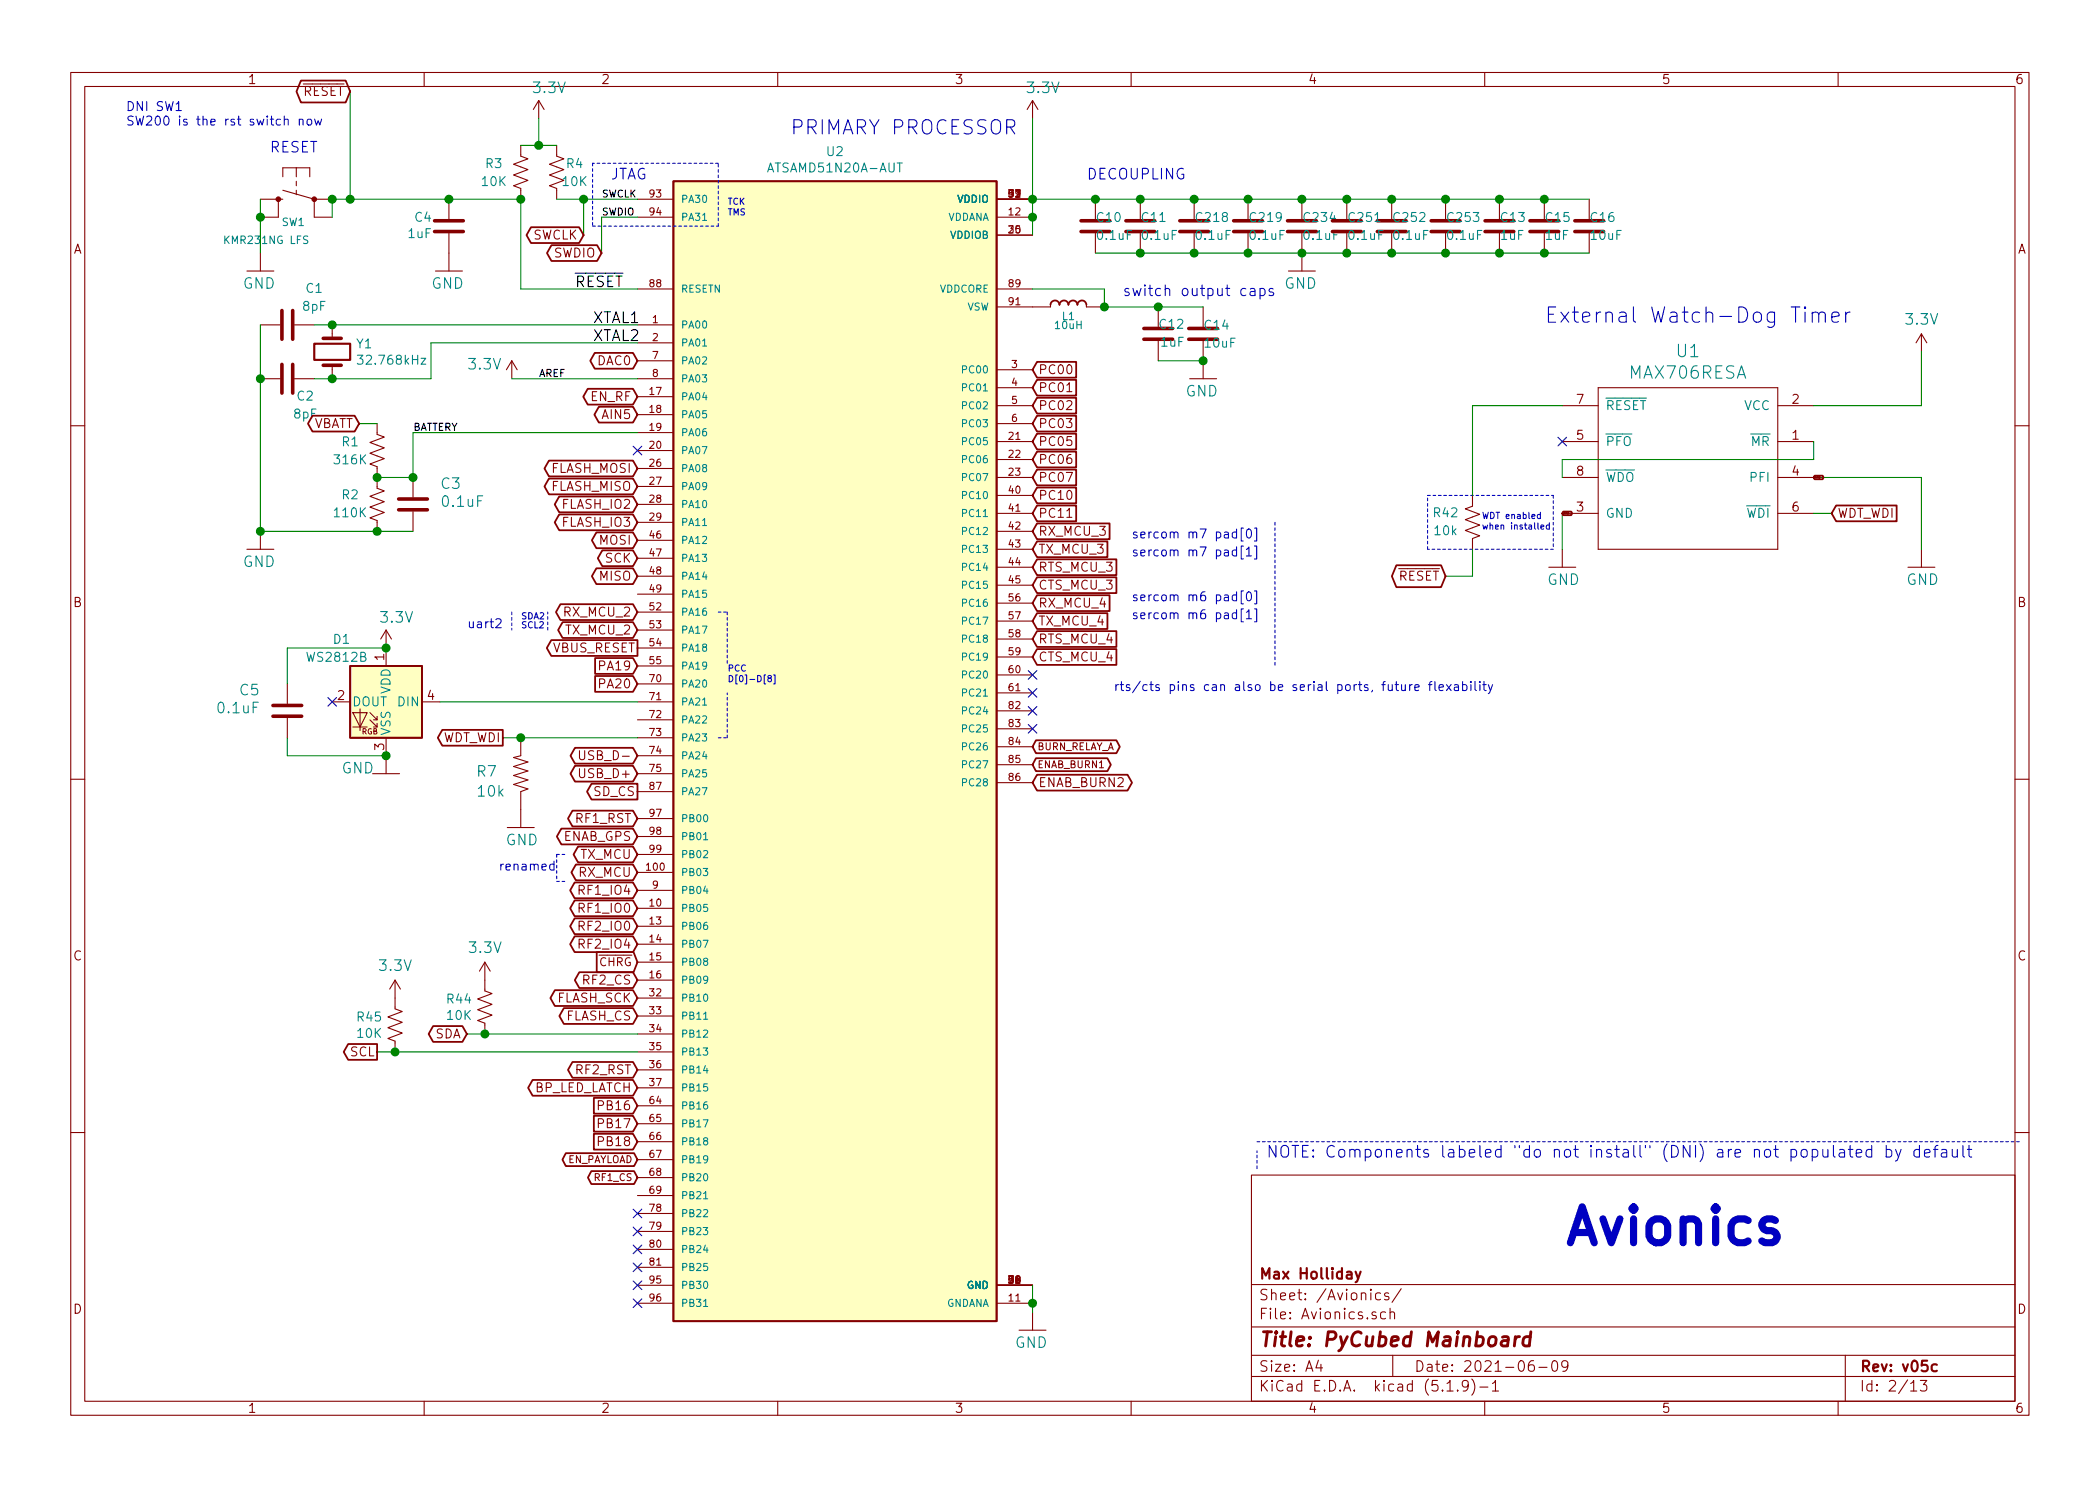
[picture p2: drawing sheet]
EESchema Schematic File Version 4
EELAYER 30 0
EELAYER END
$Descr A4 11693 8268
encoding utf-8
Sheet 2 13
Title "PyCubed Mainboard"
Date "2021-06-09"
Rev "v05c"
Comp "Max Holliday"
Comment1 ""
Comment2 ""
Comment3 ""
Comment4 ""
$EndDescr
$Comp
L mainboard:GND #GND?
U 1 1
P 8700 3150
AR Path="/21137572" Ref="#GND?"  Part="1" 
AR Path="/5CEC5A72/21137572" Ref="#GND06"  Part="1" 
F 0 "#GND06" H 8700 3150 50  0001 C CNN
F 1 "GND" H 8600 3050 59  0000 L BNN
F 2 "" H 8700 3150 50  0001 C CNN
F 3 "" H 8700 3150 50  0001 C CNN
	1    8700 3150
	-1   0    0    -1  
$EndComp
$Comp
L mainboard:GND #GND?
U 1 1
P 10700 3150
AR Path="/A606055F" Ref="#GND?"  Part="1" 
AR Path="/5CEC5A72/A606055F" Ref="#GND01"  Part="1" 
F 0 "#GND01" H 10700 3150 50  0001 C CNN
F 1 "GND" H 10600 3050 59  0000 L BNN
F 2 "" H 10700 3150 50  0001 C CNN
F 3 "" H 10700 3150 50  0001 C CNN
	1    10700 3150
	-1   0    0    -1  
$EndComp
$Comp
L mainboard:3.3V #SUPPLY?
U 1 1
P 10700 1950
AR Path="/26B7FE90" Ref="#SUPPLY?"  Part="1" 
AR Path="/5CEC5A72/26B7FE90" Ref="#SUPPLY01"  Part="1" 
F 0 "#SUPPLY01" H 10700 1950 50  0001 C CNN
F 1 "3.3V" H 10600 2100 59  0000 L BNN
F 2 "" H 10700 1950 50  0001 C CNN
F 3 "" H 10700 1950 50  0001 C CNN
	1    10700 1950
	-1   0    0    -1  
$EndComp
$Comp
L mainboard:R-US_R0603 R?
U 1 1
P 2900 4300
AR Path="/D5C8DAFA" Ref="R?"  Part="1" 
AR Path="/5CEC5A72/D5C8DAFA" Ref="R7"  Part="1" 
F 0 "R7" V 2941 4050 59  0000 L BNN
F 1 "10k" V 2830 4050 59  0000 L BNN
F 2 "Resistor_SMD:R_0603_1608Metric" H 2900 4300 50  0001 C CNN
F 3 "" H 2900 4300 50  0001 C CNN
F 4 "" H 2941 4150 50  0001 C CNN "Description"
	1    2900 4300
	0    1    -1   0   
$EndComp
$Comp
L mainboard:GND #GND?
U 1 1
P 2900 4600
AR Path="/4ECAD228" Ref="#GND?"  Part="1" 
AR Path="/5CEC5A72/4ECAD228" Ref="#GND010"  Part="1" 
F 0 "#GND010" H 2900 4600 50  0001 C CNN
F 1 "GND" H 2800 4500 59  0000 L BNN
F 2 "" H 2900 4600 50  0001 C CNN
F 3 "" H 2900 4600 50  0001 C CNN
	1    2900 4600
	-1   0    0    -1  
$EndComp
$Comp
L mainboard-rescue:C-Device-mainboard-rescue C?
U 1 1
P 8350 1250
AR Path="/5BCFDB7D/5CF0D232" Ref="C?"  Part="1" 
AR Path="/5CF0D232" Ref="C?"  Part="1" 
AR Path="/5CEC5A72/5CF0D232" Ref="C13"  Part="1" 
F 0 "C13" H 8350 1300 50  0000 L CNN
F 1 "1uF" H 8350 1200 50  0000 L CNN
F 2 "Capacitor_SMD:C_0603_1608Metric" H 8350 1250 50  0001 C CNN
F 3 "" H 8350 1250 50  0001 C CNN
F 4 "" H 8350 1250 50  0001 C CNN "Description"
	1    8350 1250
	1    0    0    -1  
$EndComp
$Comp
L mainboard-rescue:C-Device-mainboard-rescue C?
U 1 1
P 2500 1250
AR Path="/5BCFDB7D/5CF0D241" Ref="C?"  Part="1" 
AR Path="/5CF0D241" Ref="C?"  Part="1" 
AR Path="/5CEC5A72/5CF0D241" Ref="C4"  Part="1" 
F 0 "C4" H 2408 1204 50  0000 R CNN
F 1 "1uF" H 2408 1295 50  0000 R CNN
F 2 "Capacitor_SMD:C_0603_1608Metric" H 2500 1250 50  0001 C CNN
F 3 "" H 2500 1250 50  0001 C CNN
F 4 "" H 2500 1250 50  0001 C CNN "Description"
	1    2500 1250
	1    0    0    1   
$EndComp
$Comp
L mainboard:INDUCTOR-Adafruit_Feather_M4_Express-eagle-import-lab64_SAM32-rescue-SAMD-10-rescue-SAM32-rescue L?
U 1 1
P 5950 1700
AR Path="/5BCFDB7D/5CF0D253" Ref="L?"  Part="1" 
AR Path="/5CF0D253" Ref="L?"  Part="1" 
AR Path="/5CEC5A72/5CF0D253" Ref="L1"  Part="1" 
F 0 "L1" H 5950 1650 42  0000 C CNN
F 1 "10uH" H 5950 1600 42  0000 C CNN
F 2 "Inductor_SMD:L_1210_3225Metric" H 5950 1700 50  0001 C CNN
F 3 "" H 5950 1700 50  0001 C CNN
F 4 "10uH Unshielded 0805" H 5950 1700 50  0001 C CNN "Description"
F 5 "MGFL2012F100MT-LF" H 5950 1700 50  0001 C CNN "Flight"
F 6 "MicroGate" H 5950 1700 50  0001 C CNN "Manufacturer_Name"
F 7 "MGFL2012F100MT-LF" H 5950 1750 50  0001 C CNN "Manufacturer_Part_Number"
F 8 "MGFL2012F100MT-LF" H 5950 1700 50  0001 C CNN "Proto"
	1    5950 1700
	-1   0    0    -1  
$EndComp
$Comp
L mainboard:SWITCH_SMT4.6X2.8 SW?
U 1 1
P 1650 1100
AR Path="/5BCFDB7D/5CF0D299" Ref="SW?"  Part="1" 
AR Path="/5CF0D299" Ref="SW?"  Part="1" 
AR Path="/5CEC5A72/5CF0D299" Ref="SW1"  Part="1" 
F 0 "SW1" H 1600 950 42  0000 L BNN
F 1 "KMR231NG LFS" H 1575 850 42  0000 L BNN
F 2 "mainboard:BTN_KMR2_4.6X2.8" H 1650 1100 50  0001 C CNN
F 3 "https://www.ckswitches.com/media/1479/kmr2.pdf" H 1650 1100 50  0001 C CNN
F 4 "Tactile Switch SPST-NO" H 1650 1100 50  0001 C CNN "Description"
F 5 "KMR231NG LFS" H 1650 1100 50  0001 C CNN "Flight"
F 6 "C&K" H 1650 1100 50  0001 C CNN "Manufacturer_Name"
F 7 "KMR231NG LFS" H 1600 1050 50  0001 C CNN "Manufacturer_Part_Number"
F 8 "KMR231NG LFS" H 1650 1100 50  0001 C CNN "Proto"
	1    1650 1100
	-1   0    0    -1  
$EndComp
$Comp
L mainboard-rescue:C-Device-mainboard-rescue C?
U 1 1
P 1600 1800
AR Path="/5BCFDB7D/5CF0D2B6" Ref="C?"  Part="1" 
AR Path="/5CF0D2B6" Ref="C?"  Part="1" 
AR Path="/5CEC5A72/5CF0D2B6" Ref="C1"  Part="1" 
F 0 "C1" V 1800 1950 50  0000 C CNN
F 1 "8pF" V 1700 1950 50  0000 C CNN
F 2 "Capacitor_SMD:C_0603_1608Metric" H 1600 1800 50  0001 C CNN
F 3 "" H 1600 1800 50  0001 C CNN
F 4 "" H 1600 1800 50  0001 C CNN "Description"
	1    1600 1800
	0    1    -1   0   
$EndComp
$Comp
L mainboard-rescue:C-Device-mainboard-rescue C?
U 1 1
P 1600 2100
AR Path="/5BCFDB7D/5CF0D2BC" Ref="C?"  Part="1" 
AR Path="/5CF0D2BC" Ref="C?"  Part="1" 
AR Path="/5CEC5A72/5CF0D2BC" Ref="C2"  Part="1" 
F 0 "C2" V 1500 2200 50  0000 C CNN
F 1 "8pF" V 1400 2200 50  0000 C CNN
F 2 "Capacitor_SMD:C_0603_1608Metric" H 1600 2100 50  0001 C CNN
F 3 "" H 1600 2100 50  0001 C CNN
F 4 "" H 1600 2100 50  0001 C CNN "Description"
	1    1600 2100
	0    1    -1   0   
$EndComp
$Comp
L mainboard-rescue:R_US-Device-mainboard-rescue R4
U 1 1
P 3100 950
F 0 "R4" H 3200 1000 50  0000 C CNN
F 1 "10K" H 3200 900 50  0000 C CNN
F 2 "Resistor_SMD:R_0603_1608Metric" V 3140 940 50  0001 C CNN
F 3 "" H 3100 950 50  0001 C CNN
F 4 "" H 3200 1100 50  0001 C CNN "Description"
	1    3100 950 
	1    0    0    -1  
$EndComp
$Comp
L mainboard-rescue:R_US-Device-mainboard-rescue R3
U 1 1
P 2900 950
F 0 "R3" H 2750 1000 50  0000 C CNN
F 1 "10K" H 2750 900 50  0000 C CNN
F 2 "Resistor_SMD:R_0603_1608Metric" V 2940 940 50  0001 C CNN
F 3 "" H 2900 950 50  0001 C CNN
F 4 "" H 2750 1100 50  0001 C CNN "Description"
	1    2900 950 
	1    0    0    -1  
$EndComp
$Comp
L mainboard-rescue:C-Device-mainboard-rescue C?
U 1 1
P 6350 1250
AR Path="/5BCFDB7D/5CF0D39D" Ref="C?"  Part="1" 
AR Path="/5CF0D39D" Ref="C?"  Part="1" 
AR Path="/5CEC5A72/5CF0D39D" Ref="C11"  Part="1" 
F 0 "C11" H 6350 1300 50  0000 L CNN
F 1 "0.1uF" H 6350 1200 50  0000 L CNN
F 2 "Capacitor_SMD:C_0603_1608Metric" H 6350 1250 50  0001 C CNN
F 3 "" H 6350 1250 50  0001 C CNN
F 4 "" H 6350 1250 50  0001 C CNN "Description"
	1    6350 1250
	1    0    0    -1  
$EndComp
$Comp
L mainboard:3.3V #SUPPLY?
U 1 1
P 3000 650
AR Path="/5CFBFDCC" Ref="#SUPPLY?"  Part="1" 
AR Path="/5CEC5A72/5CFBFDCC" Ref="#SUPPLY02"  Part="1" 
F 0 "#SUPPLY02" H 3000 650 50  0001 C CNN
F 1 "3.3V" H 2960 790 59  0000 L BNN
F 2 "" H 3000 650 50  0001 C CNN
F 3 "" H 3000 650 50  0001 C CNN
	1    3000 650 
	1    0    0    -1  
$EndComp
$Comp
L mainboard:GND #GND?
U 1 1
P 5750 7400
AR Path="/5CFD3B99" Ref="#GND?"  Part="1" 
AR Path="/5CEC5A72/5CFD3B99" Ref="#GND08"  Part="1" 
F 0 "#GND08" H 5750 7400 50  0001 C CNN
F 1 "GND" H 5650 7300 59  0000 L BNN
F 2 "" H 5750 7400 50  0001 C CNN
F 3 "" H 5750 7400 50  0001 C CNN
	1    5750 7400
	1    0    0    -1  
$EndComp
$Comp
L mainboard:GND #GND?
U 1 1
P 2150 4300
AR Path="/5CFD48B4" Ref="#GND?"  Part="1" 
AR Path="/5CEC5A72/5CFD48B4" Ref="#GND05"  Part="1" 
F 0 "#GND05" H 2150 4300 50  0001 C CNN
F 1 "GND" H 1900 4300 59  0000 L BNN
F 2 "" H 2150 4300 50  0001 C CNN
F 3 "" H 2150 4300 50  0001 C CNN
	1    2150 4300
	1    0    0    -1  
$EndComp
$Comp
L mainboard:GND #GND?
U 1 1
P 6700 2100
AR Path="/5CFD4BD6" Ref="#GND?"  Part="1" 
AR Path="/5CEC5A72/5CFD4BD6" Ref="#GND09"  Part="1" 
F 0 "#GND09" H 6700 2100 50  0001 C CNN
F 1 "GND" H 6600 2000 59  0000 L BNN
F 2 "" H 6700 2100 50  0001 C CNN
F 3 "" H 6700 2100 50  0001 C CNN
	1    6700 2100
	1    0    0    -1  
$EndComp
$Comp
L mainboard:GND #GND?
U 1 1
P 2500 1500
AR Path="/5CFD4F60" Ref="#GND?"  Part="1" 
AR Path="/5CEC5A72/5CFD4F60" Ref="#GND04"  Part="1" 
F 0 "#GND04" H 2500 1500 50  0001 C CNN
F 1 "GND" H 2400 1400 59  0000 L BNN
F 2 "" H 2500 1500 50  0001 C CNN
F 3 "" H 2500 1500 50  0001 C CNN
	1    2500 1500
	1    0    0    -1  
$EndComp
$Comp
L mainboard:GND #GND?
U 1 1
P 1450 3050
AR Path="/5CFD52FB" Ref="#GND?"  Part="1" 
AR Path="/5CEC5A72/5CFD52FB" Ref="#GND03"  Part="1" 
F 0 "#GND03" H 1450 3050 50  0001 C CNN
F 1 "GND" H 1350 2950 59  0000 L BNN
F 2 "" H 1450 3050 50  0001 C CNN
F 3 "" H 1450 3050 50  0001 C CNN
	1    1450 3050
	1    0    0    -1  
$EndComp
$Comp
L mainboard:GND #GND?
U 1 1
P 1450 1500
AR Path="/5CFD5573" Ref="#GND?"  Part="1" 
AR Path="/5CEC5A72/5CFD5573" Ref="#GND02"  Part="1" 
F 0 "#GND02" H 1450 1500 50  0001 C CNN
F 1 "GND" H 1350 1400 59  0000 L BNN
F 2 "" H 1450 1500 50  0001 C CNN
F 3 "" H 1450 1500 50  0001 C CNN
	1    1450 1500
	1    0    0    -1  
$EndComp
$Comp
L mainboard-rescue:Crystal-Device-mainboard-rescue Y1
U 1 1
P 1850 1950
F 0 "Y1" V 1804 2081 50  0000 L CNN
F 1 "32.768kHz" V 1895 2081 50  0000 L CNN
F 2 "Crystal:Crystal_SMD_3215-2Pin_3.2x1.5mm" H 1850 1950 50  0001 C CNN
F 3 "https://abracon.com/Resonators/ABS07.pdf" H 1850 1950 50  0001 C CNN
F 4 "32.768kHz Crystal Oscillator" H 1850 1950 50  0001 C CNN "Description"
F 5 "ABS07-32.768KHZ-T" H 1850 1950 50  0001 C CNN "Flight"
F 6 "Abracon LLC" H 1850 1950 50  0001 C CNN "Manufacturer_Name"
F 7 "SC-32S32.768kHz20PPM7pF" H 1804 2181 50  0001 C CNN "Manufacturer_Part_Number"
F 8 "SC-32S32.768kHz20PPM7pF" H 1850 1950 50  0001 C CNN "Proto"
	1    1850 1950
	0    1    1    0   
$EndComp
$Comp
L mainboard-rescue:C-Device-mainboard-rescue C?
U 1 1
P 6100 1250
AR Path="/5BCFDB7D/5D39F8DC" Ref="C?"  Part="1" 
AR Path="/5D39F8DC" Ref="C?"  Part="1" 
AR Path="/5CEC5A72/5D39F8DC" Ref="C10"  Part="1" 
F 0 "C10" H 6100 1300 50  0000 L CNN
F 1 "0.1uF" H 6100 1200 50  0000 L CNN
F 2 "Capacitor_SMD:C_0603_1608Metric" H 6100 1250 50  0001 C CNN
F 3 "" H 6100 1250 50  0001 C CNN
F 4 "" H 6100 1250 50  0001 C CNN "Description"
	1    6100 1250
	1    0    0    -1  
$EndComp
$Comp
L mainboard-rescue:C-Device-mainboard-rescue C?
U 1 1
P 6700 1850
AR Path="/5BCFDB7D/5CF0D259" Ref="C?"  Part="1" 
AR Path="/5CF0D259" Ref="C?"  Part="1" 
AR Path="/5CEC5A72/5CF0D259" Ref="C14"  Part="1" 
F 0 "C14" H 6700 1900 50  0000 R CNN
F 1 "10uF" H 6700 1800 50  0000 R CNN
F 2 "Capacitor_SMD:C_0805_2012Metric" H 6700 1850 50  0001 C CNN
F 3 "" H 6700 1850 50  0001 C CNN
F 4 "" H 6700 1850 50  0001 C CNN "Description"
	1    6700 1850
	-1   0    0    -1  
$EndComp
$Comp
L mainboard-rescue:C-Device-mainboard-rescue C?
U 1 1
P 6450 1850
AR Path="/5BCFDB7D/5CF0D24D" Ref="C?"  Part="1" 
AR Path="/5CF0D24D" Ref="C?"  Part="1" 
AR Path="/5CEC5A72/5CF0D24D" Ref="C12"  Part="1" 
F 0 "C12" H 6600 1800 50  0000 R CNN
F 1 "1uF" H 6600 1900 50  0000 R CNN
F 2 "Capacitor_SMD:C_0603_1608Metric" H 6450 1850 50  0001 C CNN
F 3 "" H 6450 1850 50  0001 C CNN
F 4 "" H 6450 1850 50  0001 C CNN "Description"
	1    6450 1850
	1    0    0    1   
$EndComp
$Comp
L mainboard:3.3V #SUPPLY?
U 1 1
P 2850 2100
AR Path="/5D35BA4E" Ref="#SUPPLY?"  Part="1" 
AR Path="/5CEC5A72/5D35BA4E" Ref="#SUPPLY0101"  Part="1" 
F 0 "#SUPPLY0101" H 2850 2100 50  0001 C CNN
F 1 "3.3V" H 2600 2150 59  0000 L BNN
F 2 "" H 2850 2100 50  0001 C CNN
F 3 "" H 2850 2100 50  0001 C CNN
	1    2850 2100
	1    0    0    -1  
$EndComp
$Comp
L mainboard-rescue:C-Device-mainboard-rescue C?
U 1 1
P 2300 2800
AR Path="/5D2972EA" Ref="C?"  Part="1" 
AR Path="/5CEC5A72/5D2972EA" Ref="C3"  Part="1" 
F 0 "C3" H 2150 2950 59  0000 R TNN
F 1 "0.1uF" H 2150 2850 59  0000 R TNN
F 2 "Capacitor_SMD:C_0603_1608Metric" H 2300 2800 50  0001 C CNN
F 3 "" H 2300 2800 50  0001 C CNN
F 4 "" H 2300 2800 50  0001 C CNN "Description"
	1    2300 2800
	-1   0    0    -1  
$EndComp
$Comp
L mainboard-rescue:R_US-Device-mainboard-rescue R2
U 1 1
P 2100 2800
F 0 "R2" H 2250 2750 50  0000 C CNN
F 1 "110K" H 2250 2850 50  0000 C CNN
F 2 "Resistor_SMD:R_0603_1608Metric" V 2140 2790 50  0001 C CNN
F 3 "" H 2100 2800 50  0001 C CNN
F 4 "" H 2250 2850 50  0001 C CNN "Description"
	1    2100 2800
	-1   0    0    1   
$EndComp
$Comp
L mainboard-rescue:R_US-Device-mainboard-rescue R1
U 1 1
P 2100 2500
F 0 "R1" H 1950 2550 50  0000 C CNN
F 1 "316K" H 1950 2450 50  0000 C CNN
F 2 "Resistor_SMD:R_0603_1608Metric" V 2140 2490 50  0001 C CNN
F 3 "" H 2100 2500 50  0001 C CNN
F 4 "" H 1950 2650 50  0001 C CNN "Description"
	1    2100 2500
	1    0    0    -1  
$EndComp
$Comp
L mainboard-rescue:R_US-Device-mainboard-rescue R45
U 1 1
P 2200 5700
F 0 "R45" H 2132 5746 50  0000 R CNN
F 1 "10K" H 2132 5655 50  0000 R CNN
F 2 "Resistor_SMD:R_0603_1608Metric" V 2240 5690 50  0001 C CNN
F 3 "" H 2200 5700 50  0001 C CNN
F 4 "" H 2132 5846 50  0001 C CNN "Description"
	1    2200 5700
	1    0    0    -1  
$EndComp
$Comp
L mainboard-rescue:R_US-Device-mainboard-rescue R44
U 1 1
P 2700 5600
F 0 "R44" H 2632 5646 50  0000 R CNN
F 1 "10K" H 2632 5555 50  0000 R CNN
F 2 "Resistor_SMD:R_0603_1608Metric" V 2740 5590 50  0001 C CNN
F 3 "" H 2700 5600 50  0001 C CNN
F 4 "" H 2632 5746 50  0001 C CNN "Description"
	1    2700 5600
	1    0    0    -1  
$EndComp
$Comp
L mainboard:MAX708RESA-T U1
U 1 1
P 10200 2350
F 0 "U1" H 11000 2758 69  0000 C CNN
F 1 "MAX706RESA" H 11000 2638 69  0000 C CNN
F 2 "Package_SO:SO-8_3.9x4.9mm_P1.27mm" H 10200 2350 50  0001 C CNN
F 3 "https://datasheets.maximintegrated.com/en/ds/MAX706AP-MAX708T.pdf" H 10200 2350 50  0001 C CNN
F 4 "Watch-dog Timer" H 10200 2350 50  0001 C CNN "Description"
F 5 "MAX706RESA" H 10200 2350 50  0001 C CNN "Flight"
F 6 "Maxim Integrated" H 10200 2350 50  0001 C CNN "Manufacturer_Name"
F 7 "MAX706RESA" H 11000 2858 50  0001 C CNN "Manufacturer_Part_Number"
F 8 "MAX706RESA" H 10200 2350 50  0001 C CNN "Proto"
	1    10200 2350
	-1   0    0    -1  
$EndComp
$Comp
L mainboard-rescue:R_US-Device-mainboard-rescue R42
U 1 1
P 8200 2900
F 0 "R42" H 8050 2850 50  0000 C CNN
F 1 "10k" H 8050 2950 50  0000 C CNN
F 2 "Resistor_SMD:R_0603_1608Metric" V 8240 2890 50  0001 C CNN
F 3 "" H 8200 2900 50  0001 C CNN
F 4 "" H 8400 3000 50  0001 C CNB "DNI"
F 5 "" H 8050 2950 50  0001 C CNN "Description"
	1    8200 2900
	1    0    0    1   
$EndComp
$Comp
L mainboard-rescue:WS2812B-LED-mainboard-rescue D1
U 1 1
P 2150 3900
F 0 "D1" H 2450 4250 50  0000 R CNN
F 1 "WS2812B" H 2600 4150 50  0000 R CNN
F 2 "LED_SMD:LED_WS2812B_PLCC4_5.0x5.0mm_P3.2mm" H 2200 3600 50  0001 L TNN
F 3 "https://cdn-shop.adafruit.com/datasheets/WS2812B.pdf" H 2250 3525 50  0001 L TNN
F 4 "RGB LED \"Neopixel\"" H 2150 3900 50  0001 C CNN "Description"
F 5 "WS2812B-B" H 2150 3900 50  0001 C CNN "Flight"
F 6 "Worldsemi" H 2150 3900 50  0001 C CNN "Manufacturer_Name"
F 7 "WS2812B-B" H 2450 4350 50  0001 C CNN "Manufacturer_Part_Number"
F 8 "WS2812B-B" H 2150 3900 50  0001 C CNN "Proto"
	1    2150 3900
	-1   0    0    -1  
$EndComp
$Comp
L mainboard:3.3V #SUPPLY?
U 1 1
P 2150 3600
AR Path="/5DE434F8" Ref="#SUPPLY?"  Part="1" 
AR Path="/5CEC5A72/5DE434F8" Ref="#SUPPLY0117"  Part="1" 
F 0 "#SUPPLY0117" H 2150 3600 50  0001 C CNN
F 1 "3.3V" H 2110 3740 59  0000 L BNN
F 2 "" H 2150 3600 50  0001 C CNN
F 3 "" H 2150 3600 50  0001 C CNN
	1    2150 3600
	1    0    0    -1  
$EndComp
$Comp
L mainboard:3.3V #SUPPLY?
U 1 1
P 2700 5450
AR Path="/5DEFE708" Ref="#SUPPLY?"  Part="1" 
AR Path="/5CEC5A72/5DEFE708" Ref="#SUPPLY0118"  Part="1" 
F 0 "#SUPPLY0118" H 2700 5450 50  0001 C CNN
F 1 "3.3V" H 2600 5600 59  0000 L BNN
F 2 "" H 2700 5450 50  0001 C CNN
F 3 "" H 2700 5450 50  0001 C CNN
	1    2700 5450
	-1   0    0    -1  
$EndComp
$Comp
L mainboard-rescue:C-Device-mainboard-rescue C?
U 1 1
P 1600 3950
AR Path="/5E4EDFA3" Ref="C?"  Part="1" 
AR Path="/5CEC5A72/5E4EDFA3" Ref="C5"  Part="1" 
F 0 "C5" H 1450 4100 59  0000 R TNN
F 1 "0.1uF" H 1450 4000 59  0000 R TNN
F 2 "Capacitor_SMD:C_0603_1608Metric" H 1600 3950 50  0001 C CNN
F 3 "" H 1600 3950 50  0001 C CNN
F 4 "" H 1600 3950 50  0001 C CNN "Description"
	1    1600 3950
	1    0    0    -1  
$EndComp
$Comp
L mainboard:3.3V #SUPPLY?
U 1 1
P 2200 5550
AR Path="/5F01507C" Ref="#SUPPLY?"  Part="1" 
AR Path="/5CEC5A72/5F01507C" Ref="#SUPPLY05"  Part="1" 
F 0 "#SUPPLY05" H 2200 5550 50  0001 C CNN
F 1 "3.3V" H 2100 5700 59  0000 L BNN
F 2 "" H 2200 5550 50  0001 C CNN
F 3 "" H 2200 5550 50  0001 C CNN
	1    2200 5550
	-1   0    0    -1  
$EndComp
Text GLabel 8700 2850 2    10   BiDi ~ 0
GND
Text GLabel 10100 2650 2    10   BiDi ~ 0
GND
Text GLabel 3550 4750 0    50   BiDi ~ 0
TX_MCU
Text GLabel 3550 4850 0    50   BiDi ~ 0
RX_MCU
Text GLabel 3550 4650 0    50   BiDi ~ 0
ENAB_GPS
Text GLabel 5750 4350 2    50   BiDi ~ 0
ENAB_BURN2
Text GLabel 5750 4250 2    39   BiDi ~ 0
ENAB_BURN1
Text GLabel 5750 4150 2    39   BiDi ~ 0
BURN_RELAY_A
Text Notes 8600 1800 0    85   ~ 0
External Watch-Dog Timer
Text Label 3200 1600 0    59   ~ 0
~RESET
Text Notes 6050 1000 0    59   ~ 0
DECOUPLING\n
Text Label 3300 1800 0    60   ~ 0
XTAL1
Text Label 3300 1900 0    60   ~ 0
XTAL2
Text Notes 3400 1000 0    59   ~ 0
JTAG\n
Text Notes 1500 850  0    59   ~ 0
RESET
Text Label 3350 1100 0    39   ~ 0
SWCLK
Text Label 3350 1200 0    39   ~ 0
SWDIO
Text GLabel 3550 4400 0    50   Output ~ 0
SD_CS
Text Notes 4400 750  0    79   ~ 0
PRIMARY PROCESSOR
Text GLabel 3550 4300 0    50   BiDi ~ 0
USB_D+
Text GLabel 3550 4200 0    50   BiDi ~ 0
USB_D-
Text GLabel 3250 1300 0    50   BiDi ~ 0
SWCLK
Text GLabel 3350 1400 0    50   BiDi ~ 0
SWDIO
Text GLabel 3550 5650 0    50   BiDi ~ 0
FLASH_CS
Text GLabel 3550 2700 0    50   BiDi ~ 0
FLASH_MISO
Text GLabel 3550 2600 0    50   BiDi ~ 0
FLASH_MOSI
Text GLabel 3550 5550 0    50   BiDi ~ 0
FLASH_SCK
Text GLabel 3550 2800 0    50   BiDi ~ 0
FLASH_IO2
Text GLabel 3550 2900 0    50   BiDi ~ 0
FLASH_IO3
Text GLabel 3550 3000 0    50   BiDi ~ 0
MOSI
Text GLabel 3550 3100 0    50   BiDi ~ 0
SCK
Text GLabel 3550 3200 0    50   BiDi ~ 0
MISO
Text Label 2300 2400 0    40   ~ 0
BATTERY
Text GLabel 2800 4100 0    50   Output ~ 0
WDT_WDI
Text GLabel 3550 5350 0    45   Input ~ 0
~CHRG
Text GLabel 10200 2850 2    50   Input ~ 0
WDT_WDI
Text GLabel 3550 2000 0    50   BiDi ~ 0
DAC0
Text GLabel 3550 3500 0    50   BiDi ~ 0
TX_MCU_2
Text GLabel 3550 6550 0    39   BiDi ~ 0
RF1_CS
Text GLabel 3550 4550 0    50   BiDi ~ 0
RF1_RST
Text Notes 8700 6950 0    200  ~ 40
Avionics
Text Label 3000 2100 0    40   ~ 0
AREF
Text GLabel 3550 5250 0    50   BiDi ~ 0
RF2_IO4
Text GLabel 3550 5450 0    50   BiDi ~ 0
RF2_CS
Text GLabel 3550 5950 0    50   BiDi ~ 0
RF2_RST
Text GLabel 2100 5850 0    50   Output ~ 0
SCL
Text GLabel 2600 5750 0    50   BiDi ~ 0
SDA
Text GLabel 3550 4950 0    50   BiDi ~ 0
RF1_IO4
Text GLabel 3550 5150 0    50   BiDi ~ 0
RF2_IO0
Text GLabel 3550 2300 0    50   BiDi ~ 0
AIN5
Text GLabel 1950 500  0    50   BiDi ~ 0
~RESET
Text Notes 8250 2950 0    35   ~ 0
WDT enabled\nwhen installed
Text Notes 4050 1200 0    35   ~ 0
TCK\nTMS
Text GLabel 3550 3600 0    50   Output ~ 0
VBUS_RESET
Text GLabel 3550 3400 0    50   BiDi ~ 0
RX_MCU_2
Text GLabel 3550 5050 0    50   BiDi ~ 0
RF1_IO0
Wire Wire Line
	8700 2850 8700 3050
Wire Wire Line
	10100 2650 10700 2650
Wire Wire Line
	10700 2650 10700 3050
Wire Wire Line
	8700 2250 8200 2250
Wire Wire Line
	10200 2850 10100 2850
Wire Wire Line
	3550 4100 2900 4100
Wire Wire Line
	10700 2250 10100 2250
Wire Wire Line
	5750 1600 6150 1600
Wire Wire Line
	6150 1600 6150 1700
Wire Wire Line
	5750 1100 5750 650 
Wire Wire Line
	1450 1100 1450 1200
Wire Wire Line
	5750 7150 5750 7250
Wire Wire Line
	2400 2100 2400 1900
Wire Wire Line
	2400 1900 3550 1900
Wire Wire Line
	3550 1600 2900 1600
Wire Wire Line
	2900 800  3000 800 
Wire Wire Line
	3000 800  3100 800 
Wire Wire Line
	3000 650  3000 800 
Wire Wire Line
	1450 1200 1450 1400
Wire Wire Line
	1850 1200 1850 1100
Wire Wire Line
	2500 1100 2900 1100
Wire Wire Line
	2450 3900 3550 3900
Wire Wire Line
	3100 1100 3250 1100
Wire Wire Line
	3350 1200 3350 1400
Wire Wire Line
	3250 1300 3250 1100
Wire Wire Line
	1850 1800 3550 1800
Wire Wire Line
	1850 2100 2400 2100
Wire Wire Line
	2000 2350 2100 2350
Wire Wire Line
	2300 2950 2100 2950
Wire Wire Line
	2300 2650 2300 2400
Wire Wire Line
	2100 2650 2300 2650
Wire Wire Line
	2100 2950 1450 2950
Wire Wire Line
	2900 4100 2800 4100
Wire Wire Line
	3550 5750 2700 5750
Wire Wire Line
	3550 5850 2200 5850
Wire Wire Line
	3350 1200 3550 1200
Wire Wire Line
	3250 1100 3550 1100
Wire Wire Line
	1850 1100 1950 1100
Wire Wire Line
	10700 2250 10700 1950
Wire Wire Line
	2300 2400 3550 2400
Wire Wire Line
	1600 3600 2150 3600
Wire Wire Line
	1600 4200 2150 4200
Wire Wire Line
	1950 1100 2500 1100
Wire Notes Line
	8650 2750 8650 3050
Wire Notes Line
	8650 3050 7950 3050
Wire Notes Line
	7950 3050 7950 2750
Wire Notes Line
	7950 2750 8650 2750
Wire Notes Line
	3300 900  3300 1250
Wire Notes Line
	3300 1250 4000 1250
Wire Notes Line
	4000 1250 4000 900 
Wire Notes Line
	4000 900  3300 900 
Wire Notes Line
	7000 6500 7000 6400
Wire Wire Line
	2600 5750 2700 5750
Wire Wire Line
	2100 5850 2200 5850
Wire Wire Line
	8200 2250 8200 2750
Wire Wire Line
	8700 2650 8700 2550
Wire Wire Line
	8700 2550 10100 2550
Wire Wire Line
	10100 2550 10100 2450
Connection ~ 3000 800 
Connection ~ 2900 1100
Connection ~ 1450 1200
Connection ~ 1850 1100
Connection ~ 2500 1100
Connection ~ 3250 1100
Connection ~ 1850 1800
Connection ~ 1850 2100
Connection ~ 6100 1100
Connection ~ 6450 1700
Connection ~ 1450 2950
Connection ~ 2100 2950
Connection ~ 2300 2650
Connection ~ 2100 2650
Connection ~ 2900 4100
Connection ~ 2150 3600
Connection ~ 2150 4200
Connection ~ 1950 1100
Connection ~ 2700 5750
Connection ~ 2200 5850
NoConn ~ 8700 2450
NoConn ~ 1850 3900
Text Notes 4050 3800 0    35   ~ 0
PCC\nD[0]-D[8]
Wire Notes Line
	4000 3400 4050 3400
Wire Notes Line
	4050 3400 4050 3700
Wire Notes Line
	4000 4100 4050 4100
Wire Notes Line
	4050 4100 4050 3850
Text Notes 2900 3500 0    35   ~ 0
SCL2
Text Notes 2900 3450 0    35   ~ 0
SDA2
Text Notes 7050 6450 0    65   ~ 0
NOTE: Components labeled "do not install" (DNI) are not populated by default
Wire Notes Line
	7000 6350 11250 6350
Text GLabel 2000 2350 0    50   BiDi ~ 0
VBATT
Text GLabel 3550 6450 0    39   BiDi ~ 0
EN_PAYLOAD
Wire Notes Line
	3100 4750 3100 4900
Text Notes 3100 4850 2    50   ~ 0
renamed
Wire Notes Line
	3100 4750 3150 4750
Wire Notes Line
	3100 4900 3150 4900
Text Notes 2600 3500 0    50   ~ 0
uart2
Wire Notes Line
	3050 3500 3050 3400
Text Notes 700  700  0    50   ~ 0
DNI SW1\nSW200 is the rst switch now
$Comp
L mainboard_SLI:ATSAMD51N20A-AUT U2
U 1 1
P 4650 4500
F 0 "U2" H 4650 8167 50  0000 C CNN
F 1 "ATSAMD51N20A-AUT" H 4650 8076 50  0000 C CNN
F 2 "Package_QFP:TQFP-100_14x14mm_P0.5mm" H 4650 4500 50  0001 L BNN
F 3 "" H 4650 4500 50  0001 L BNN
F 4 "Microchip" H 4650 4500 50  0001 L BNN "MANUFACTURER"
F 5 "IPC-7351B" H 4650 4500 50  0001 L BNN "STANDARD"
	1    4650 4500
	1    0    0    -1  
$EndComp
Wire Wire Line
	2900 1100 2900 1600
Wire Wire Line
	1950 500  1950 1100
Text GLabel 8050 3200 0    50   BiDi ~ 0
~RESET
Wire Wire Line
	8050 3200 8200 3200
Wire Wire Line
	8200 3200 8200 3050
Wire Wire Line
	5750 1300 5750 1200
Wire Wire Line
	5750 1100 6100 1100
Connection ~ 5750 1100
Connection ~ 5750 1200
Wire Wire Line
	5750 1200 5750 1100
$Comp
L mainboard-rescue:C-Device-mainboard-rescue C?
U 1 1
P 8600 1250
AR Path="/5BCFDB7D/5CF0D22C" Ref="C?"  Part="1" 
AR Path="/5CF0D22C" Ref="C?"  Part="1" 
AR Path="/5CEC5A72/5CF0D22C" Ref="C15"  Part="1" 
F 0 "C15" H 8600 1300 50  0000 L CNN
F 1 "1uF" H 8600 1200 50  0000 L CNN
F 2 "Capacitor_SMD:C_0603_1608Metric" H 8600 1250 50  0001 C CNN
F 3 "" H 8600 1250 50  0001 C CNN
F 4 "" H 8600 1250 50  0001 C CNN "Description"
	1    8600 1250
	1    0    0    -1  
$EndComp
$Comp
L mainboard-rescue:C-Device-mainboard-rescue C?
U 1 1
P 8850 1250
AR Path="/5BCFDB7D/5CF0D226" Ref="C?"  Part="1" 
AR Path="/5CF0D226" Ref="C?"  Part="1" 
AR Path="/5CEC5A72/5CF0D226" Ref="C16"  Part="1" 
F 0 "C16" H 8850 1300 50  0000 L CNN
F 1 "10uF" H 8850 1200 50  0000 L CNN
F 2 "Capacitor_SMD:C_0805_2012Metric" H 8850 1250 50  0001 C CNN
F 3 "" H 8850 1250 50  0001 C CNN
F 4 "" H 8850 1250 50  0001 C CNN "Description"
	1    8850 1250
	1    0    0    -1  
$EndComp
$Comp
L mainboard-rescue:C-Device-mainboard-rescue C?
U 1 1
P 6950 1250
AR Path="/5BCFDB7D/61DAB232" Ref="C?"  Part="1" 
AR Path="/61DAB232" Ref="C?"  Part="1" 
AR Path="/5CEC5A72/61DAB232" Ref="C219"  Part="1" 
F 0 "C219" H 6950 1300 50  0000 L CNN
F 1 "0.1uF" H 6950 1200 50  0000 L CNN
F 2 "Capacitor_SMD:C_0603_1608Metric" H 6950 1250 50  0001 C CNN
F 3 "" H 6950 1250 50  0001 C CNN
F 4 "" H 6950 1250 50  0001 C CNN "Description"
	1    6950 1250
	1    0    0    -1  
$EndComp
$Comp
L mainboard-rescue:C-Device-mainboard-rescue C?
U 1 1
P 6650 1250
AR Path="/5BCFDB7D/61DAB24B" Ref="C?"  Part="1" 
AR Path="/61DAB24B" Ref="C?"  Part="1" 
AR Path="/5CEC5A72/61DAB24B" Ref="C218"  Part="1" 
F 0 "C218" H 6650 1300 50  0000 L CNN
F 1 "0.1uF" H 6650 1200 50  0000 L CNN
F 2 "Capacitor_SMD:C_0603_1608Metric" H 6650 1250 50  0001 C CNN
F 3 "" H 6650 1250 50  0001 C CNN
F 4 "" H 6650 1250 50  0001 C CNN "Description"
	1    6650 1250
	1    0    0    -1  
$EndComp
$Comp
L mainboard-rescue:C-Device-mainboard-rescue C?
U 1 1
P 7500 1250
AR Path="/5BCFDB7D/61DBAD7D" Ref="C?"  Part="1" 
AR Path="/61DBAD7D" Ref="C?"  Part="1" 
AR Path="/5CEC5A72/61DBAD7D" Ref="C251"  Part="1" 
F 0 "C251" H 7500 1300 50  0000 L CNN
F 1 "0.1uF" H 7500 1200 50  0000 L CNN
F 2 "Capacitor_SMD:C_0603_1608Metric" H 7500 1250 50  0001 C CNN
F 3 "" H 7500 1250 50  0001 C CNN
F 4 "" H 7500 1250 50  0001 C CNN "Description"
	1    7500 1250
	1    0    0    -1  
$EndComp
$Comp
L mainboard-rescue:C-Device-mainboard-rescue C?
U 1 1
P 7250 1250
AR Path="/5BCFDB7D/61DD2CB9" Ref="C?"  Part="1" 
AR Path="/61DD2CB9" Ref="C?"  Part="1" 
AR Path="/5CEC5A72/61DD2CB9" Ref="C234"  Part="1" 
F 0 "C234" H 7250 1300 50  0000 L CNN
F 1 "0.1uF" H 7250 1200 50  0000 L CNN
F 2 "Capacitor_SMD:C_0603_1608Metric" H 7250 1250 50  0001 C CNN
F 3 "" H 7250 1250 50  0001 C CNN
F 4 "" H 7250 1250 50  0001 C CNN "Description"
	1    7250 1250
	1    0    0    -1  
$EndComp
$Comp
L mainboard-rescue:C-Device-mainboard-rescue C?
U 1 1
P 8050 1250
AR Path="/5BCFDB7D/61DE0D7E" Ref="C?"  Part="1" 
AR Path="/61DE0D7E" Ref="C?"  Part="1" 
AR Path="/5CEC5A72/61DE0D7E" Ref="C253"  Part="1" 
F 0 "C253" H 8050 1300 50  0000 L CNN
F 1 "0.1uF" H 8050 1200 50  0000 L CNN
F 2 "Capacitor_SMD:C_0603_1608Metric" H 8050 1250 50  0001 C CNN
F 3 "" H 8050 1250 50  0001 C CNN
F 4 "" H 8050 1250 50  0001 C CNN "Description"
	1    8050 1250
	1    0    0    -1  
$EndComp
$Comp
L mainboard-rescue:C-Device-mainboard-rescue C?
U 1 1
P 7750 1250
AR Path="/5BCFDB7D/61DE0D97" Ref="C?"  Part="1" 
AR Path="/61DE0D97" Ref="C?"  Part="1" 
AR Path="/5CEC5A72/61DE0D97" Ref="C252"  Part="1" 
F 0 "C252" H 7750 1300 50  0000 L CNN
F 1 "0.1uF" H 7750 1200 50  0000 L CNN
F 2 "Capacitor_SMD:C_0603_1608Metric" H 7750 1250 50  0001 C CNN
F 3 "" H 7750 1250 50  0001 C CNN
F 4 "" H 7750 1250 50  0001 C CNN "Description"
	1    7750 1250
	1    0    0    -1  
$EndComp
Wire Wire Line
	2850 2100 3550 2100
Connection ~ 5750 7250
Wire Wire Line
	5750 7250 5750 7300
Connection ~ 6350 1400
Wire Wire Line
	6350 1400 6650 1400
Wire Wire Line
	6100 1400 6350 1400
Connection ~ 8600 1400
Wire Wire Line
	8600 1400 8850 1400
Connection ~ 8350 1400
Wire Wire Line
	8350 1400 8600 1400
Connection ~ 8050 1400
Wire Wire Line
	8050 1400 8350 1400
Connection ~ 7500 1400
Wire Wire Line
	7500 1400 7750 1400
Connection ~ 7750 1400
Wire Wire Line
	7750 1400 8050 1400
Connection ~ 7250 1400
Wire Wire Line
	7250 1400 7500 1400
Connection ~ 6950 1400
Wire Wire Line
	6950 1400 7250 1400
Connection ~ 6650 1400
Wire Wire Line
	6650 1400 6950 1400
Wire Wire Line
	6150 1700 6450 1700
Connection ~ 6150 1700
Wire Wire Line
	6450 1700 6700 1700
$Comp
L mainboard:GND #GND?
U 1 1
P 7250 1500
AR Path="/62009926" Ref="#GND?"  Part="1" 
AR Path="/5CEC5A72/62009926" Ref="#GND0101"  Part="1" 
F 0 "#GND0101" H 7250 1500 50  0001 C CNN
F 1 "GND" H 7150 1400 59  0000 L BNN
F 2 "" H 7250 1500 50  0001 C CNN
F 3 "" H 7250 1500 50  0001 C CNN
	1    7250 1500
	1    0    0    -1  
$EndComp
Text Notes 6250 1650 0    59   ~ 0
switch output caps
Text GLabel 5750 2950 2    50   Input ~ 0
RX_MCU_3
Text GLabel 5750 3050 2    50   Input ~ 0
TX_MCU_3
Text GLabel 5750 3350 2    50   Input ~ 0
RX_MCU_4
Text GLabel 5750 3450 2    50   Input ~ 0
TX_MCU_4
Text Notes 6300 3350 0    50   ~ 0
sercom m6 pad[0]
Text Notes 6300 3450 0    50   ~ 0
sercom m6 pad[1]
Text Notes 6300 3000 0    50   ~ 0
sercom m7 pad[0]
Text Notes 6300 3100 0    50   ~ 0
sercom m7 pad[1]
Wire Notes Line
	2850 3400 2850 3500
Text GLabel 5750 3550 2    50   Input ~ 0
RTS_MCU_4
Text GLabel 5750 3650 2    50   Input ~ 0
CTS_MCU_4
Text GLabel 5750 3150 2    50   Input ~ 0
RTS_MCU_3
Text GLabel 5750 3250 2    50   Input ~ 0
CTS_MCU_3
Wire Notes Line
	7100 2900 7100 3700
Text Notes 6200 3850 0    50   ~ 0
rts/cts pins can also be serial ports, future flexability 
Text GLabel 3550 6050 0    50   BiDi ~ 0
BP_LED_LATCH
Text GLabel 5750 2050 2    50   Input ~ 0
PC00
Text GLabel 5750 2150 2    50   Input ~ 0
PC01
Text GLabel 5750 2250 2    50   Input ~ 0
PC02
Text GLabel 5750 2350 2    50   Input ~ 0
PC03
Text GLabel 5750 2450 2    50   Input ~ 0
PC05
Text GLabel 5750 2550 2    50   Input ~ 0
PC06
Text GLabel 5750 2650 2    50   Input ~ 0
PC07
NoConn ~ 3550 6750
NoConn ~ 3550 6850
NoConn ~ 3550 6950
NoConn ~ 3550 7050
NoConn ~ 3550 7150
NoConn ~ 3550 7250
Text GLabel 5750 2750 2    50   Input ~ 0
PC10
Text GLabel 5750 2850 2    50   Input ~ 0
PC11
NoConn ~ 3550 2500
Text GLabel 3550 6150 0    50   Input ~ 0
PB16
Text GLabel 3550 6250 0    50   Input ~ 0
PB17
Text GLabel 3550 6350 0    50   Input ~ 0
PB18
NoConn ~ 5750 4050
NoConn ~ 5750 3950
NoConn ~ 5750 3850
NoConn ~ 5750 3750
$Comp
L mainboard:3.3V #SUPPLY?
U 1 1
P 5750 650
AR Path="/635453D4" Ref="#SUPPLY?"  Part="1" 
AR Path="/5CEC5A72/635453D4" Ref="#SUPPLY0103"  Part="1" 
F 0 "#SUPPLY0103" H 5750 650 50  0001 C CNN
F 1 "3.3V" H 5710 790 59  0000 L BNN
F 2 "" H 5750 650 50  0001 C CNN
F 3 "" H 5750 650 50  0001 C CNN
	1    5750 650 
	1    0    0    -1  
$EndComp
Text GLabel 3550 3700 0    50   Input ~ 0
PA19
Text GLabel 3550 3800 0    50   Input ~ 0
PA20
Text GLabel 3550 2200 0    50   BiDi ~ 0
EN_RF
Wire Wire Line
	1750 1800 1850 1800
Wire Wire Line
	1450 1800 1450 2100
Connection ~ 1450 2100
Wire Wire Line
	1450 2100 1450 2950
Wire Wire Line
	1750 2100 1850 2100
Wire Wire Line
	1600 4200 1600 4100
Wire Wire Line
	1600 3800 1600 3600
Wire Wire Line
	6100 1100 6350 1100
Connection ~ 6350 1100
Wire Wire Line
	6350 1100 6650 1100
Connection ~ 6650 1100
Wire Wire Line
	6650 1100 6950 1100
Connection ~ 6950 1100
Wire Wire Line
	6950 1100 7250 1100
Connection ~ 7250 1100
Wire Wire Line
	7250 1100 7500 1100
Connection ~ 7500 1100
Wire Wire Line
	7500 1100 7750 1100
Connection ~ 7750 1100
Wire Wire Line
	7750 1100 8050 1100
Connection ~ 8050 1100
Wire Wire Line
	8050 1100 8350 1100
Connection ~ 8350 1100
Wire Wire Line
	8350 1100 8600 1100
Connection ~ 8600 1100
Wire Wire Line
	8600 1100 8850 1100
Wire Wire Line
	6450 2000 6700 2000
Connection ~ 6700 2000
$EndSCHEMATC
